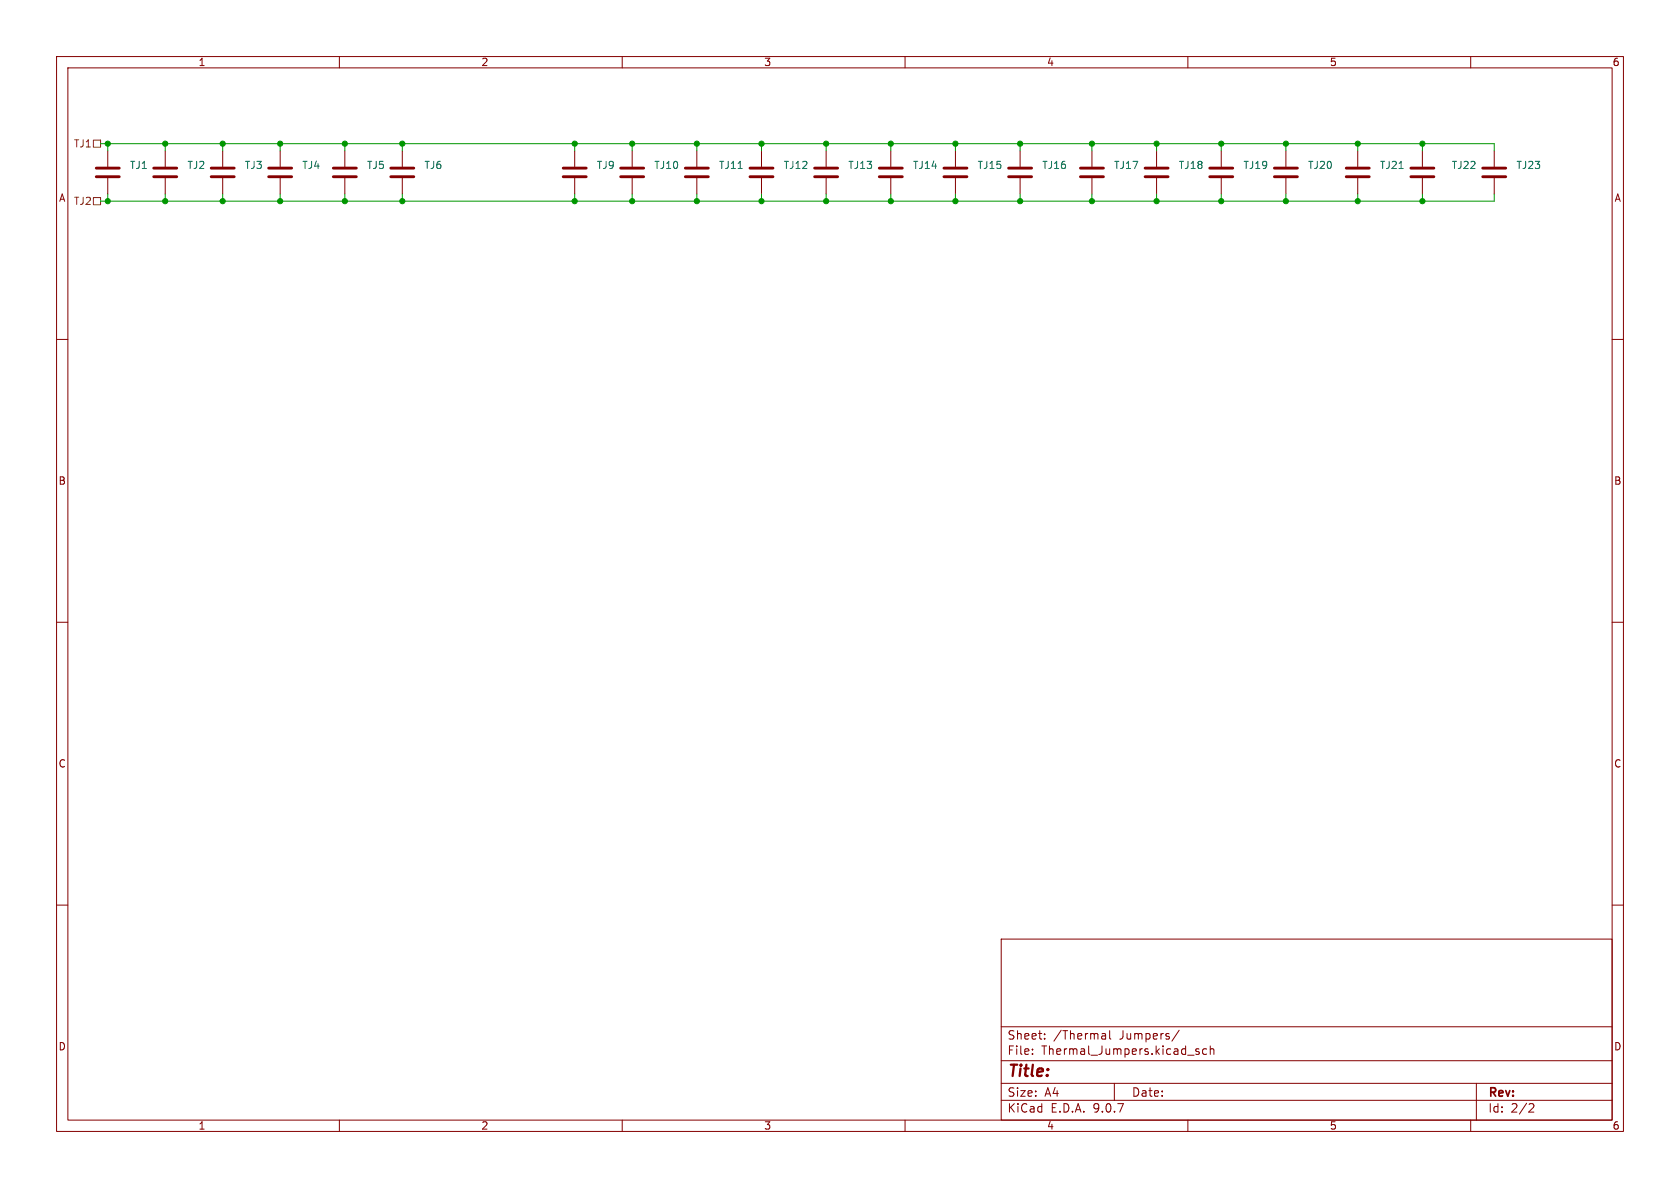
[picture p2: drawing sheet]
<svg xmlns="http://www.w3.org/2000/svg" width="297mm" height="210mm" viewBox="0 0 297 210" stroke-linecap="round" stroke-linejoin="round" font-family="sans-serif">
<g fill="none" stroke="#840000" stroke-width=".18">
<path d="M10 10h277v190h-277zM12 12h273v186h-273zM60 10v2M110 10v2M160 10v2M210 10v2M260 10v2M19 26.7v2.8M19 31.5v2.8M29.2 26.7v2.8M29.2 31.5v2.8M39.4 26.7v2.8"/>
<path d="M39.4 31.5v2.8M49.5 26.7v2.8M49.5 31.5v2.8M61 26.7v2.8M61 31.5v2.8M71.1 26.7v2.8M71.1 31.5v2.8M101.6 26.7v2.8M101.6 31.5v2.8M111.8 26.7v2.8M111.8 31.5v2.8M123.2 26.7v2.8"/>
<path d="M123.2 31.5v2.8M134.6 26.7v2.8M134.6 31.5v2.8M146 26.7v2.8M146 31.5v2.8M157.5 26.7v2.8M157.5 31.5v2.8M168.9 26.7v2.8M168.9 31.5v2.8M180.3 26.7v2.8M180.3 31.5v2.8M193 26.7v2.8"/>
<path d="M193 31.5v2.8M204.5 26.7v2.8M204.5 31.5v2.8M215.9 26.7v2.8M215.9 31.5v2.8M227.3 26.7v2.8M227.3 31.5v2.8M240 26.7v2.8M240 31.5v2.8M251.5 26.7v2.8M251.5 31.5v2.8M264.2 26.7v2.8"/>
<path d="M264.2 31.5v2.8M10 60h2M285 60h2M10 110h2M285 110h2M10 160h2M177 166h108v32h-108zM285 160h2M60 198v2M110 198v2M160 198v2M177 194.5h108"/>
<path d="M177 191.5h108M177 187.5h108M177 181.5h108M182.5 186.3v.1M182.5 185.5v.1M184.7 183.6v.1M184.7 182.8v.1M195 182.7h.2l.3 .2v.8M195.5 183.6l-.5 .1M195.5 183.1h-.5M196.2 182.2v1.3l.2 .2M197 191.5v3"/>
<path d="M208.5 182.1l-1.3 2M210 198v2M212 185.5l-.4-.1-.2 .2 .1 .2 .5 .2v.3h-.6M213.3 185.5l-.4-.1-.3 .3v.4l.1 .2h.6M214 185.5l.2-.1 .3 .1 .1 .9M214 184.9v1.5M260 198v2M261 191.5v6.5M270.5 195.1l.5 .1 .2 .3-1 1.1h1"/>
</g>
<g fill="none" stroke="#840000" stroke-width=".51">
<path d="M17 29.7h4.1M17 31.2h4.1M27.2 29.7h4M27.2 31.2h4M37.3 29.7h4.1M37.3 31.2h4.1M47.5 29.7h4.1M47.5 31.2h4.1M58.9 29.7h4.1M58.9 31.2h4.1M69.1 29.7h4.1M69.1 31.2h4.1"/>
<path d="M99.6 29.7h4M99.6 31.2h4M109.7 29.7h4.1M109.7 31.2h4.1M121.2 29.7h4M121.2 31.2h4M132.6 29.7h4.1M132.6 31.2h4.1M144 29.7h4.1M144 31.2h4.1M155.4 29.7h4.1M155.4 31.2h4.1"/>
<path d="M166.9 29.7h4M166.9 31.2h4M178.3 29.7h4.1M178.3 31.2h4.1M191 29.7h4.1M191 31.2h4.1M202.4 29.7h4.1M202.4 31.2h4.1M213.9 29.7h4M213.9 31.2h4M225.3 29.7h4.1M225.3 31.2h4.1"/>
<path d="M238 29.7h4.1M238 31.2h4.1M249.4 29.7h4.1M249.4 31.2h4.1M262.1 29.7h4.1M262.1 31.2h4.1"/>
</g>
<path d="M130.5 29.8h.7M247.3 29.8h.8" fill="none" stroke="#006464" stroke-width=".18"/>
<path d="M16.5 24.8h1.3v1.2h-1.3zM16.5 34.9h1.3v1.3h-1.3z" fill="none" stroke="#725600" stroke-width=".18"/>
<g fill="none" stroke="#009600" stroke-width=".18">
<path d="M17.8 25.4h246.4v1.3M19 25.4v1.3M19 34.3v1.3M29.2 25.4v1.3M29.2 34.3v1.3M39.4 25.4v1.3M39.4 34.3v1.3M49.5 25.4v1.3M49.5 34.3v1.3M61 25.4v1.3M61 34.3v1.3M71.1 25.4v1.3"/>
<path d="M71.1 34.3v1.3M101.6 25.4v1.3M101.6 34.3v1.3M111.8 25.4v1.3M111.8 34.3v1.3M123.2 25.4v1.3M123.2 34.3v1.3M134.6 25.4v1.3M134.6 34.3v1.3M146 25.4v1.3M146 34.3v1.3M157.5 25.4v1.3"/>
<path d="M157.5 34.3v1.3M168.9 25.4v1.3M168.9 34.3v1.3M180.3 25.4v1.3M180.3 34.3v1.3M193 25.4v1.3M193 34.3v1.3M204.5 25.4v1.3M204.5 34.3v1.3M215.9 25.4v1.3M215.9 34.3v1.3M227.3 25.4v1.3"/>
<path d="M227.3 34.3v1.3M240 25.4v1.3M240 34.3v1.3M251.5 25.4v1.3M251.5 34.3v1.3M264.2 34.3v1.3h-246.4"/>
</g>
<g fill="#009600" stroke="#009600" stroke-width=".18">
<circle cx="19" cy="35.6" r=".46"/>
<circle cx="49.5" cy="35.6" r=".46"/>
<circle cx="39.4" cy="35.6" r=".46"/>
<circle cx="29.2" cy="25.4" r=".46"/>
<circle cx="29.2" cy="35.6" r=".46"/>
<circle cx="49.5" cy="25.4" r=".46"/>
<circle cx="39.4" cy="25.4" r=".46"/>
<circle cx="61" cy="25.4" r=".46"/>
<circle cx="61" cy="35.6" r=".46"/>
<circle cx="19" cy="25.4" r=".46"/>
<circle cx="204.5" cy="25.4" r=".46"/>
<circle cx="193" cy="25.4" r=".46"/>
<circle cx="168.9" cy="35.6" r=".46"/>
<circle cx="168.9" cy="25.4" r=".46"/>
<circle cx="157.5" cy="25.4" r=".46"/>
<circle cx="157.5" cy="35.6" r=".46"/>
<circle cx="180.3" cy="35.6" r=".46"/>
<circle cx="180.3" cy="25.4" r=".46"/>
<circle cx="204.5" cy="35.6" r=".46"/>
<circle cx="193" cy="35.6" r=".46"/>
<circle cx="215.9" cy="25.4" r=".46"/>
<circle cx="215.9" cy="35.6" r=".46"/>
<circle cx="240" cy="35.6" r=".46"/>
<circle cx="240" cy="25.4" r=".46"/>
<circle cx="251.5" cy="25.4" r=".46"/>
<circle cx="251.5" cy="35.6" r=".46"/>
<circle cx="227.3" cy="35.6" r=".46"/>
<circle cx="227.3" cy="25.4" r=".46"/>
<circle cx="71.1" cy="35.6" r=".46"/>
<circle cx="71.1" cy="25.4" r=".46"/>
<circle cx="101.6" cy="35.6" r=".46"/>
<circle cx="101.6" cy="25.4" r=".46"/>
<circle cx="146" cy="35.6" r=".46"/>
<circle cx="146" cy="25.4" r=".46"/>
<circle cx="134.6" cy="25.4" r=".46"/>
<circle cx="123.2" cy="25.4" r=".46"/>
<circle cx="111.8" cy="25.4" r=".46"/>
<circle cx="123.2" cy="35.6" r=".46"/>
<circle cx="111.8" cy="35.6" r=".46"/>
<circle cx="134.6" cy="35.6" r=".46"/>
</g>
<text font-size="2.8" fill="#840000" x="178" y="190.9">Title:</text>
<g font-size="2.1" fill="#840000">
<text x="178" y="184">Sheet:</text>
<text x="186.2" y="184">/Thermal</text>
<text x="198" y="184">Jumpers/</text>
<text x="178" y="186.7">File:</text>
<text x="184.1" y="186.7">Thermal_Jumpers.kicad_sch</text>
<text x="178" y="196.9">KiCad</text>
<text x="178" y="194.1">Size:</text>
<text x="184.7" y="194.1">A4</text>
<text x="185.7" y="196.9">E.D.A.</text>
<text x="193.3" y="196.9">9.0.7</text>
<text x="200" y="194.1">Date:</text>
<text x="263" y="194.3">Rev:</text>
<text x="263" y="196.9">Id:</text>
<text x="267.1" y="196.9">2/2</text>
</g>
<g font-size="1.8" fill="#840000">
<text x="35" y="11.9">1</text>
<text x="85" y="11.9">2</text>
<text x="135" y="11.9">3</text>
<text x="185" y="11.9">4</text>
<text x="235" y="11.9">5</text>
<text x="285" y="11.9">6</text>
<text x="10.3" y="35.9">A</text>
<text x="285.3" y="35.9">A</text>
<text x="10.3" y="85.9">B</text>
<text x="285.3" y="85.9">B</text>
<text x="10.3" y="135.9">C</text>
<text x="285.3" y="135.9">C</text>
<text x="10.3" y="185.9">D</text>
<text x="285.3" y="185.9">D</text>
<text x="35" y="199.9">1</text>
<text x="85" y="199.9">2</text>
<text x="135" y="199.9">3</text>
<text x="185" y="199.9">4</text>
<text x="235" y="199.9">5</text>
<text x="285" y="199.9">6</text>
</g>
<g font-size="1.8" fill="#725600">
<text x="13" y="26.3">TJ1</text>
<text x="13" y="36.4">TJ2</text>
</g>
<g font-size="1.8" fill="#006464">
<text x="22.9" y="30.1">TJ1</text>
<text x="33" y="30.1">TJ2</text>
<text x="43.2" y="30.1">TJ3</text>
<text x="53.3" y="30.1">TJ4</text>
<text x="64.8" y="30.1">TJ5</text>
<text x="74.9" y="30.1">TJ6</text>
<text x="105.4" y="30.1">TJ9</text>
<text x="115.6" y="30.1">TJ10</text>
<text x="127" y="30.1">TJ11</text>
<text x="138.4" y="30.1">TJ12</text>
<text x="149.9" y="30.1">TJ13</text>
<text x="161.3" y="30.1">TJ14</text>
<text x="172.7" y="30.1">TJ15</text>
<text x="184.2" y="30.1">TJ16</text>
<text x="196.9" y="30.1">TJ17</text>
<text x="208.3" y="30.1">TJ18</text>
<text x="219.7" y="30.1">TJ19</text>
<text x="231.1" y="30.1">TJ20</text>
<text x="243.8" y="30.1">TJ21</text>
<text x="256.5" y="30.1">TJ22</text>
<text x="268" y="30.1">TJ23</text>
</g>
</svg>
